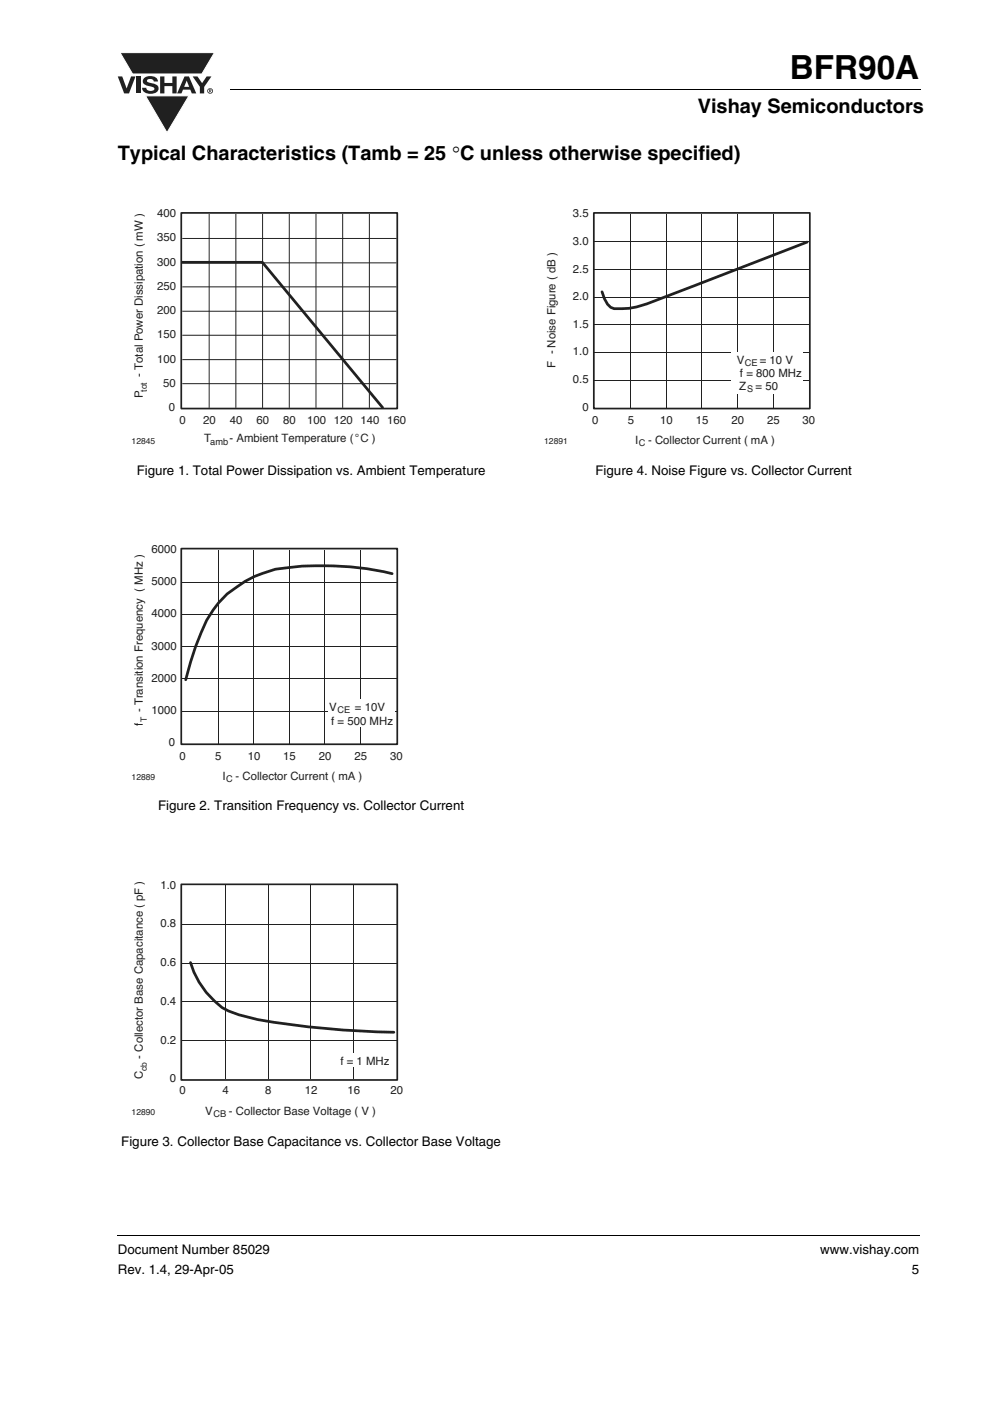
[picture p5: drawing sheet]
<svg xmlns="http://www.w3.org/2000/svg" width="210mm" height="297mm" viewBox="0 0 210 297" stroke-linecap="round" stroke-linejoin="round" font-family="sans-serif">
<path d="M25.5 11.2h20l-2.7 4.5h-14.7z" fill="#231f20"/>
<path d="M25.5 11.2h20l-2.7 4.5h-14.7z" fill="none" stroke="#fff" stroke-width=".21"/>
<path d="M30.9 20.3h9.2l-4.7 7.8z" fill="#231f20"/>
<path d="M30.9 20.3h9.2l-4.7 7.8z" fill="none" stroke="#fff" stroke-width=".21"/>
<g fill="#231f20">
<path d="M25 16.2h.9l1 2.5 .9-2.5h.9l-1.3 3.6h-1.1z"/>
<path d="M28.9 16.2h.9v3.6h-.9z"/>
<path d="M30.6 16.5a2.1 2.1 0 0 1 2.8 .3l.1 .5h-.9a.79 .79 0 0 0-.7-.6 .79 .79 0 0 0-.7 .4l.2 .3 1 .3a1.08 1.08 0 0 1 1.2 1 1.08 1.08 0 0 1-1.1 1.1 1.73 1.73 0 0 1-2.4-1.2h.9a.96 .96 0 0 0 .8 .7 .96 .96 0 0 0 1-.5 1.68 1.68 0 0 0-1.6-.7 .92 .92 0 0 1-.9-.6 .92 .92 0 0 1 .3-1z"/>
<path d="M34 16.2h.9v1.4h1.7v-1.4h.9v3.6h-.9v-1.5h-1.7v1.5h-.9z"/>
<path d="M40.9 16.2h1l1 1.4 .9-1.4h1l-1.5 2.2v1.4h-.9v-1.4z"/>
<path d="M39.6 17.1l-.5 1.3h1zM39.1 16.2h1l1.5 3.6h-.9l-.3-.8h-1.6l-.3 .8h-.9z"/>
<path d="M44.5 19.1v.1h.2v-.1zM44.3 18.9l.5 .1v.1l-.1 .2 .1 .3-.3-.3-.2 .3zM44.1 19.3a.46 .46 0 0 0 .9 0 .46 .46 0 0 0-.9 0zM44 19.3a.6 .6 0 0 1 1.2 0 .6 .6 0 0 1-1.2 0z"/>
</g>
<path d="M48.9 18.9l.1 .2zM24.9 261.9l.1 .2z" fill="#000"/>
<path d="M49 19h146.3M25 262h170.1" fill="none" stroke="#000" stroke-width=".21"/>
<g fill="none" stroke="#231f20" stroke-width=".21">
<path d="M38.7 55.7h45.4M38.7 50.6h45.4M44.4 45.4v41.1M50 45.4v41.1M55.7 45.4v41.1M61.4 45.4v41.1M67 45.4v41.1M72.7 45.4v41.1M78.3 45.4v41.1M38.7 76.2h45.4M38.7 71.1h45.4M38.7 66h45.4"/>
<path d="M38.7 60.8h45.4M38.7 81.3h45.4M46.3 116.5v41.2M53.8 116.5v41.2M61.4 116.5v41.2M68.9 116.5v41.2M76.5 116.5v41.2M38.7 137.1h45.4M38.7 130.3h45.4M38.7 123.4h45.4M38.7 150.8h45.4M38.7 143.9h45.4"/>
</g>
<path d="M38.7 55.6h17l25.4 30.8M83.2 121.6a65.2 65.2 0 0 0-24.8-.9 23 23 0 0 0-13.2 8.6l-1.4 2.2a62 62 0 0 0-4.4 12.6" fill="none" stroke="#231f20" stroke-width=".58"/>
<path d="M38.4 45.1h45.9v41.5h-45.9zM38.4 116.3h45.9v41.5h-45.9z" fill="none" stroke="#231f20" stroke-width=".36"/>
<path d="M69.6 148.3h14v5.8h-14z" fill="#fff"/>
<path d="M38.7 196h45.4M47.8 187.7v41.1M56.9 187.7v41.1M65.9 187.7v41.1M75 187.7v41.1M38.7 212.4h45.4M38.7 204.2h45.4M38.7 220.6h45.4" fill="none" stroke="#231f20" stroke-width=".21"/>
<path d="M40.4 204.1a18.4 18.4 0 0 0 6.7 9.5 29.3 29.3 0 0 0 10.9 3.1l11.9 1.4 6.9 .5 6.7 .3" fill="none" stroke="#231f20" stroke-width=".58"/>
<path d="M38.4 187.5h45.9v41.5h-45.9z" fill="none" stroke="#231f20" stroke-width=".36"/>
<path d="M71.7 223.3h11.1v2.9h-11.1z" fill="#fff"/>
<path d="M126.2 57.2h45.4M126.2 51.3h45.4M133.8 45.4v41.1M141.3 45.4v41.1M148.9 45.4v41.1M156.4 45.4v41.1M164 45.4v41.1M126.2 74.7h45.4M126.2 68.9h45.4M126.2 63h45.4M126.2 80.6h45.4" fill="none" stroke="#231f20" stroke-width=".21"/>
<path d="M171.2 51.3l-34 13.1a15.9 15.9 0 0 1-7 1l-.7-.2-.6-.7-.7-1.2-.5-1.4" fill="none" stroke="#231f20" stroke-width=".58"/>
<path d="M126 45.1h45.8v41.5h-45.8z" fill="none" stroke="#231f20" stroke-width=".36"/>
<path d="M155.1 74.7h15.2v8.7h-15.2z" fill="#fff"/>
<text font-size="7" x="167.6" y="16.7">BFR90A</text>
<g font-size="4.2">
<text x="148" y="24">Vishay Semiconductors</text>
<text x="25" y="33.8">Typical Characteristics (Tamb = 25 °C unless otherwise specified)</text>
</g>
<g font-size="2.8">
<text x="29" y="100.6">Figure 1. Total Power Dissipation vs. Ambient Temperature</text>
<text x="126.3" y="100.6">Figure 4. Noise Figure vs. Collector Current</text>
<text x="33.5" y="171.8">Figure 2. Transition Frequency vs. Collector Current</text>
<text x="25.7" y="243">Figure 3. Collector Base Capacitance vs. Collector Base Voltage</text>
<text x="25" y="265.9">Document Number 85029</text>
<text x="174" y="265.9">www.vishay.com</text>
<text x="25" y="270.1">Rev. 1.4, 29-Apr-05</text>
<text x="193.4" y="270.1">5</text>
</g>
<g font-size="2.4" fill="#231f20">
<text x="33.4" y="46.1">400</text>
<text x="121.5" y="46.1">3.5</text>
<text x="33.4" y="51.2">350</text>
<text x="121.5" y="51.9">3.0</text>
<text x="33.4" y="56.3">300</text>
<text x="121.5" y="57.8">2.5</text>
<text x="33.4" y="61.4">250</text>
<text x="121.5" y="63.6">2.0</text>
<text x="33.4" y="71.7">150</text>
<text x="33.4" y="66.6">200</text>
<text x="121.5" y="69.5">1.5</text>
<text x="33.4" y="76.9">100</text>
<text x="117.8" y="78" transform="rotate(-90 117.8 78)">F - Noise Figure ( dB )</text>
<text x="121.5" y="75.3">1.0</text>
<text x="156.3" y="77.1">V</text>
<text x="161.1" y="77.1">= 10 V</text>
<text x="30.3" y="79.9" transform="rotate(-90 30.3 79.9)">- Total Power Dissipation ( mW )</text>
<text x="34.6" y="82">50</text>
<text x="121.5" y="81.2">0.5</text>
<text x="156.7" y="82.7">Z</text>
<text x="157" y="79.9">f = 800 MHz</text>
<text x="160.3" y="82.7">= 50</text>
<text x="30.3" y="84.4" transform="rotate(-90 30.3 84.4)">P</text>
<text x="35.8" y="87.1">0</text>
<text x="38.1" y="89.9">0</text>
<text x="43.1" y="89.9">20</text>
<text x="48.8" y="89.9">40</text>
<text x="54.4" y="89.9">60</text>
<text x="60.1" y="89.9">80</text>
<text x="65.2" y="89.9">100 120 140 160</text>
<text x="123.5" y="87.1">0</text>
<text x="125.6" y="89.9">0</text>
<text x="133.1" y="89.9">5</text>
<text x="140" y="89.9">10</text>
<text x="147.6" y="89.9">15</text>
<text x="155.1" y="89.9">20</text>
<text x="162.7" y="89.9">25</text>
<text x="170.2" y="89.9">30</text>
<text x="43.3" y="93.8">T</text>
<text x="48.7" y="93.8">- Ambient Temperature (°C )</text>
<text x="134.7" y="94.1">I</text>
<text x="137.5" y="94.1">- Collector Current ( mA )</text>
<text x="32.1" y="117.2">6000</text>
<text x="32.1" y="124">5000</text>
<text x="32.1" y="130.9">4000</text>
<text x="32.1" y="137.7">3000</text>
<text x="32.1" y="144.6">2000</text>
<text x="30.3" y="153.9" transform="rotate(-90 30.3 153.9)">f</text>
<text x="30.3" y="151" transform="rotate(-90 30.3 151)">- Transition Frequency ( MHz )</text>
<text x="32.1" y="151.4">1000</text>
<text x="69.9" y="150.7">V</text>
<text x="70.2" y="153.8">f = 500 MHz</text>
<text x="75.3" y="150.7">= 10V</text>
<text x="35.8" y="158.2">0</text>
<text x="38.1" y="161">0</text>
<text x="45.6" y="161">5</text>
<text x="52.5" y="161">10</text>
<text x="60.1" y="161">15</text>
<text x="67.6" y="161">20</text>
<text x="75.2" y="161">25</text>
<text x="82.7" y="161">30</text>
<text x="47.2" y="165.3">I</text>
<text x="50" y="165.3">- Collector Current ( mA )</text>
<text x="34" y="188.4">1.0</text>
<text x="34" y="196.6">0.8</text>
<text x="34" y="204.8">0.6</text>
<text x="34" y="213">0.4</text>
<text x="34" y="221.3">0.2</text>
<text x="30.3" y="224.4" transform="rotate(-90 30.3 224.4)">- Collector Base Capacitance ( pF )</text>
<text x="72.2" y="225.7">f = 1 MHz</text>
<text x="30.3" y="228.9" transform="rotate(-90 30.3 228.9)">C</text>
<text x="36" y="229.4">0</text>
<text x="38.1" y="231.9">0</text>
<text x="47.2" y="231.9">4</text>
<text x="56.2" y="231.9">8</text>
<text x="64.7" y="231.9">12</text>
<text x="73.7" y="231.9">16</text>
<text x="82.8" y="231.9">20</text>
<text x="43.5" y="236.5">V</text>
<text x="48.6" y="236.5">- Collector Base Voltage ( V )</text>
</g>
<g font-size="2" fill="#231f20">
<text x="158" y="77.5">CE</text>
<text x="158.5" y="83.1">S</text>
<text x="44.6" y="94.2">amb</text>
<text x="135.5" y="94.6">C</text>
<text x="71.6" y="151.1">CE</text>
<text x="48" y="165.7">C</text>
<text x="45.3" y="236.9">CB</text>
</g>
<g font-size="1.8" fill="#231f20">
<text x="31.1" y="83.1" transform="rotate(-90 31.1 83.1)">tot</text>
<text x="27.9" y="94.1">12845</text>
<text x="115.4" y="94.1">12891</text>
<text x="31.1" y="153.1" transform="rotate(-90 31.1 153.1)">T</text>
<text x="27.9" y="165.3">12889</text>
<text x="31.1" y="227.1" transform="rotate(-90 31.1 227.1)">cb</text>
<text x="27.9" y="236.5">12890</text>
</g>
</svg>
